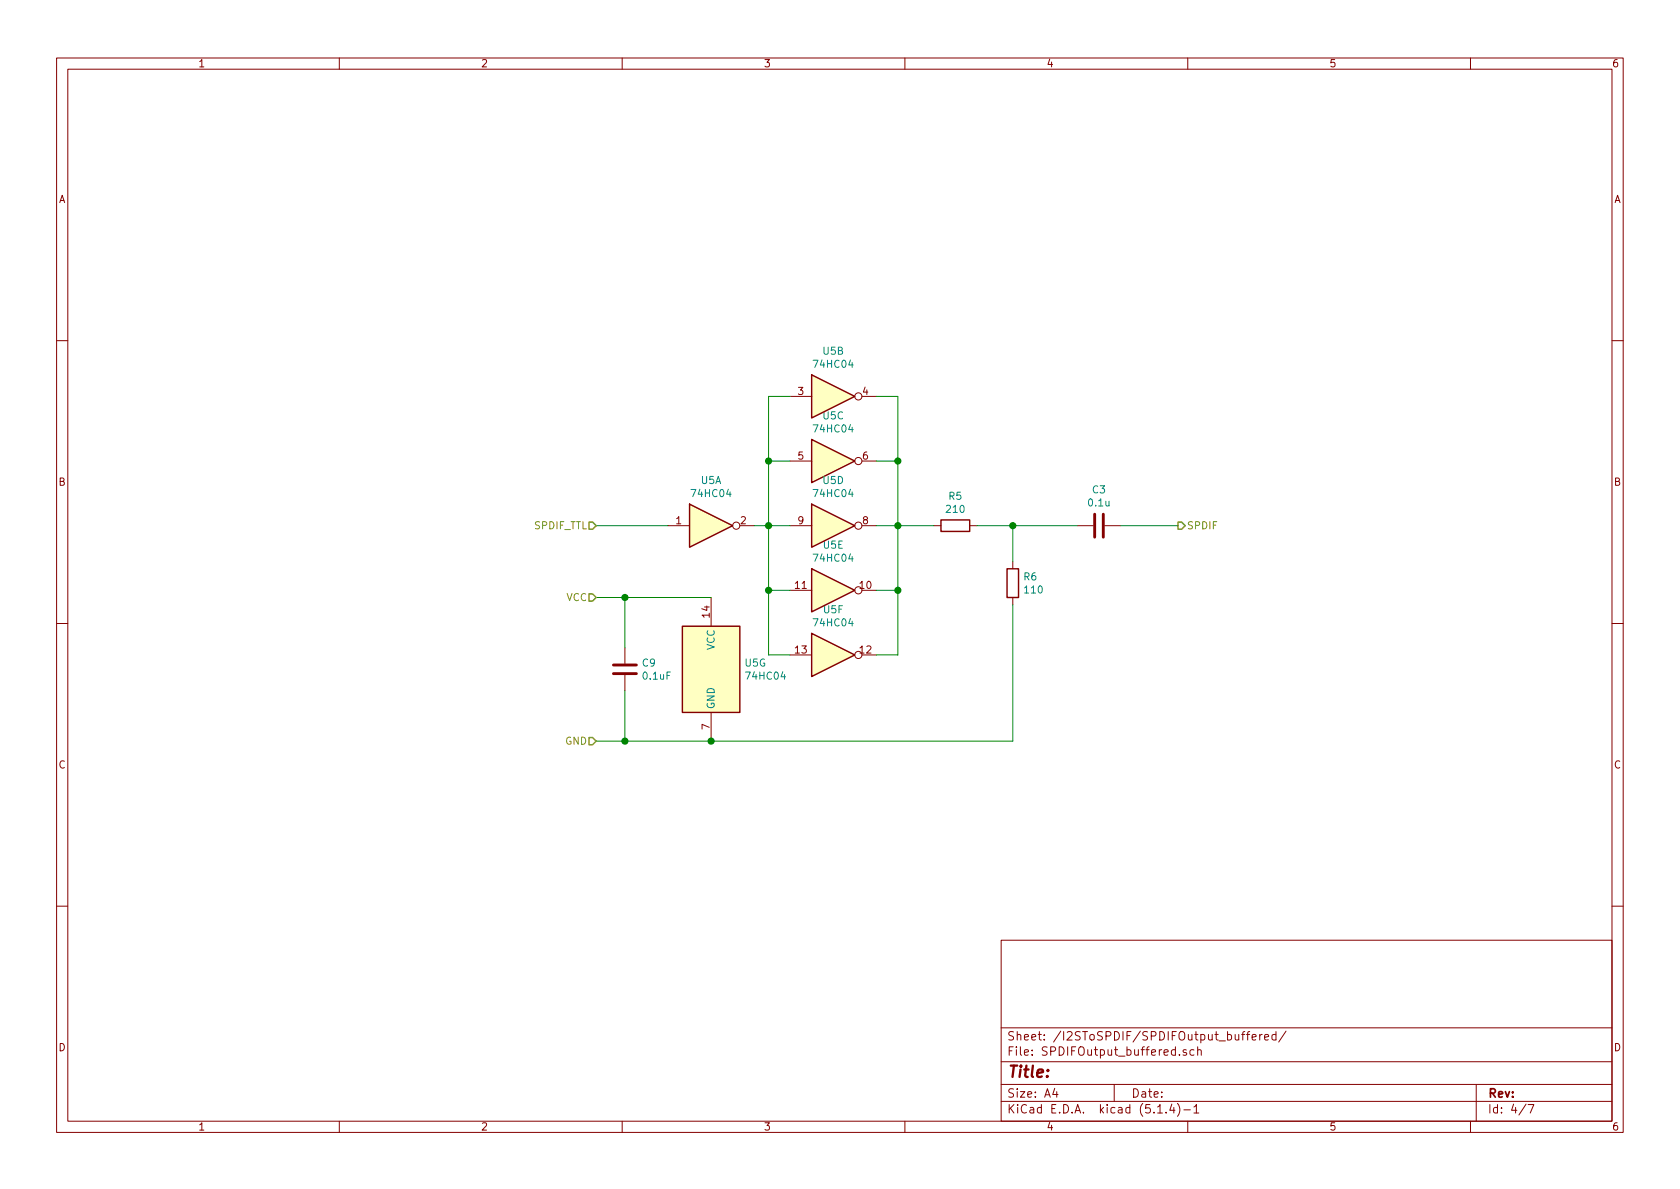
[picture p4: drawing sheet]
EESchema Schematic File Version 4
LIBS:RenaultBT-cache
EELAYER 30 0
EELAYER END
$Descr A4 11693 8268
encoding utf-8
Sheet 4 7
Title ""
Date ""
Rev ""
Comp ""
Comment1 ""
Comment2 ""
Comment3 ""
Comment4 ""
$EndDescr
$Comp
L 74xx:74HC04 U?
U 2 1
P 5800 2750
AR Path="/5CCA0E0E/5CD2B25D" Ref="U?"  Part="2" 
AR Path="/5CCA0E0E/5CD29B0B/5CD2B25D" Ref="U5"  Part="2" 
AR Path="/5CD2B25D" Ref="U?"  Part="2" 
F 0 "U5" H 5800 3067 50  0000 C CNN
F 1 "74HC04" H 5800 2976 50  0000 C CNN
F 2 "Package_DIP:DIP-14_W7.62mm" H 5800 2750 50  0001 C CNN
F 3 "http://www.nxp.com/documents/data_sheet/74HC_HCT04.pdf" H 5800 2750 50  0001 C CNN
	2    5800 2750
	1    0    0    -1  
$EndComp
$Comp
L 74xx:74HC04 U?
U 3 1
P 5800 3200
AR Path="/5CCA0E0E/5CD2B264" Ref="U?"  Part="3" 
AR Path="/5CCA0E0E/5CD29B0B/5CD2B264" Ref="U5"  Part="3" 
AR Path="/5CD2B264" Ref="U?"  Part="3" 
F 0 "U5" H 5800 3517 50  0000 C CNN
F 1 "74HC04" H 5800 3426 50  0000 C CNN
F 2 "Package_DIP:DIP-14_W7.62mm" H 5800 3200 50  0001 C CNN
F 3 "http://www.nxp.com/documents/data_sheet/74HC_HCT04.pdf" H 5800 3200 50  0001 C CNN
	3    5800 3200
	1    0    0    -1  
$EndComp
$Comp
L 74xx:74HC04 U?
U 4 1
P 5800 3650
AR Path="/5CCA0E0E/5CD2B26B" Ref="U?"  Part="4" 
AR Path="/5CCA0E0E/5CD29B0B/5CD2B26B" Ref="U5"  Part="4" 
AR Path="/5CD2B26B" Ref="U?"  Part="4" 
F 0 "U5" H 5800 3967 50  0000 C CNN
F 1 "74HC04" H 5800 3876 50  0000 C CNN
F 2 "Package_DIP:DIP-14_W7.62mm" H 5800 3650 50  0001 C CNN
F 3 "http://www.nxp.com/documents/data_sheet/74HC_HCT04.pdf" H 5800 3650 50  0001 C CNN
	4    5800 3650
	1    0    0    -1  
$EndComp
$Comp
L 74xx:74HC04 U?
U 5 1
P 5800 4100
AR Path="/5CCA0E0E/5CD2B272" Ref="U?"  Part="5" 
AR Path="/5CCA0E0E/5CD29B0B/5CD2B272" Ref="U5"  Part="5" 
AR Path="/5CD2B272" Ref="U?"  Part="5" 
F 0 "U5" H 5800 4417 50  0000 C CNN
F 1 "74HC04" H 5800 4326 50  0000 C CNN
F 2 "Package_DIP:DIP-14_W7.62mm" H 5800 4100 50  0001 C CNN
F 3 "http://www.nxp.com/documents/data_sheet/74HC_HCT04.pdf" H 5800 4100 50  0001 C CNN
	5    5800 4100
	1    0    0    -1  
$EndComp
$Comp
L 74xx:74HC04 U?
U 6 1
P 5800 4550
AR Path="/5CCA0E0E/5CD2B279" Ref="U?"  Part="6" 
AR Path="/5CCA0E0E/5CD29B0B/5CD2B279" Ref="U5"  Part="6" 
AR Path="/5CD2B279" Ref="U?"  Part="6" 
F 0 "U5" H 5800 4867 50  0000 C CNN
F 1 "74HC04" H 5800 4776 50  0000 C CNN
F 2 "Package_DIP:DIP-14_W7.62mm" H 5800 4550 50  0001 C CNN
F 3 "http://www.nxp.com/documents/data_sheet/74HC_HCT04.pdf" H 5800 4550 50  0001 C CNN
	6    5800 4550
	1    0    0    -1  
$EndComp
$Comp
L 74xx:74HC04 U?
U 1 1
P 4950 3650
AR Path="/5CCA0E0E/5CD2B280" Ref="U?"  Part="1" 
AR Path="/5CCA0E0E/5CD29B0B/5CD2B280" Ref="U5"  Part="1" 
AR Path="/5CD2B280" Ref="U?"  Part="1" 
F 0 "U5" H 4950 3967 50  0000 C CNN
F 1 "74HC04" H 4950 3876 50  0000 C CNN
F 2 "Package_DIP:DIP-14_W7.62mm" H 4950 3650 50  0001 C CNN
F 3 "http://www.nxp.com/documents/data_sheet/74HC_HCT04.pdf" H 4950 3650 50  0001 C CNN
	1    4950 3650
	1    0    0    -1  
$EndComp
Wire Wire Line
	5250 3650 5350 3650
Wire Wire Line
	5350 3650 5350 3200
Wire Wire Line
	5350 3200 5500 3200
Connection ~ 5350 3650
Wire Wire Line
	5350 3650 5500 3650
Wire Wire Line
	5350 3200 5350 2750
Wire Wire Line
	5350 2750 5500 2750
Connection ~ 5350 3200
Wire Wire Line
	5350 3650 5350 4100
Wire Wire Line
	5350 4100 5500 4100
Wire Wire Line
	5350 4100 5350 4550
Wire Wire Line
	5350 4550 5500 4550
Connection ~ 5350 4100
Wire Wire Line
	6100 2750 6250 2750
Wire Wire Line
	6250 2750 6250 3200
Wire Wire Line
	6250 3200 6100 3200
Wire Wire Line
	6250 3200 6250 3650
Wire Wire Line
	6250 3650 6100 3650
Connection ~ 6250 3200
Wire Wire Line
	6250 3650 6250 4100
Wire Wire Line
	6250 4100 6100 4100
Connection ~ 6250 3650
Wire Wire Line
	6250 4100 6250 4550
Wire Wire Line
	6250 4550 6100 4550
Connection ~ 6250 4100
$Comp
L 74xx:74HC04 U?
U 7 1
P 4950 4650
AR Path="/5CCA0E0E/5CD2C32A" Ref="U?"  Part="7" 
AR Path="/5CCA0E0E/5CD29B0B/5CD2C32A" Ref="U5"  Part="7" 
AR Path="/5CD2C32A" Ref="U?"  Part="7" 
F 0 "U5" H 5180 4696 50  0000 L CNN
F 1 "74HC04" H 5180 4605 50  0000 L CNN
F 2 "Package_DIP:DIP-14_W7.62mm" H 4950 4650 50  0001 C CNN
F 3 "http://www.nxp.com/documents/data_sheet/74HC_HCT04.pdf" H 4950 4650 50  0001 C CNN
F 4 "X" H 4950 4650 50  0001 C CNN "Spice_Primitive"
F 5 "74HC04" H 4950 4650 50  0001 C CNN "Spice_Model"
F 6 "Y" H 4950 4650 50  0001 C CNN "Spice_Netlist_Enabled"
F 7 "/home/lengyela/Downloads/74hc.lib" H 4950 4650 50  0001 C CNN "Spice_Lib_File"
	7    4950 4650
	1    0    0    -1  
$EndComp
Text HLabel 4150 3650 0    50   Input ~ 0
SPDIF_TTL
Text HLabel 4150 4150 0    50   Input ~ 0
VCC
Text HLabel 4150 5150 0    50   Input ~ 0
GND
$Comp
L Device:R R5
U 1 1
P 6650 3650
F 0 "R5" V 6443 3650 50  0000 C CNN
F 1 "210" V 6534 3650 50  0000 C CNN
F 2 "Resistor_THT:R_Axial_DIN0207_L6.3mm_D2.5mm_P10.16mm_Horizontal" V 6580 3650 50  0001 C CNN
F 3 "~" H 6650 3650 50  0001 C CNN
	1    6650 3650
	0    1    1    0   
$EndComp
$Comp
L Device:R R6
U 1 1
P 7050 4050
F 0 "R6" H 7120 4096 50  0000 L CNN
F 1 "110" H 7120 4005 50  0000 L CNN
F 2 "Resistor_THT:R_Axial_DIN0207_L6.3mm_D2.5mm_P10.16mm_Horizontal" V 6980 4050 50  0001 C CNN
F 3 "~" H 7050 4050 50  0001 C CNN
	1    7050 4050
	1    0    0    -1  
$EndComp
Text HLabel 8200 3650 2    50   Output ~ 0
SPDIF
Wire Wire Line
	7800 3650 8200 3650
Wire Wire Line
	4950 5150 7050 5150
Connection ~ 4950 5150
Wire Wire Line
	4150 5150 4350 5150
Wire Wire Line
	4150 4150 4350 4150
Wire Wire Line
	4150 3650 4650 3650
$Comp
L Device:C C3
U 1 1
P 7650 3650
F 0 "C3" V 7398 3650 50  0000 C CNN
F 1 "0.1u" V 7489 3650 50  0000 C CNN
F 2 "Capacitor_THT:C_Disc_D5.0mm_W2.5mm_P2.50mm" H 7688 3500 50  0001 C CNN
F 3 "~" H 7650 3650 50  0001 C CNN
	1    7650 3650
	0    1    1    0   
$EndComp
Wire Wire Line
	6250 3650 6500 3650
Wire Wire Line
	6800 3650 7050 3650
Wire Wire Line
	7050 3900 7050 3650
Connection ~ 7050 3650
Wire Wire Line
	7050 3650 7500 3650
Wire Wire Line
	7050 4200 7050 5150
$Comp
L Device:C C9
U 1 1
P 4350 4650
F 0 "C9" H 4465 4696 50  0000 L CNN
F 1 "0.1uF" H 4465 4605 50  0000 L CNN
F 2 "Capacitor_THT:C_Disc_D5.0mm_W2.5mm_P2.50mm" H 4388 4500 50  0001 C CNN
F 3 "~" H 4350 4650 50  0001 C CNN
	1    4350 4650
	1    0    0    -1  
$EndComp
Wire Wire Line
	4350 4500 4350 4150
Connection ~ 4350 4150
Wire Wire Line
	4350 4150 4950 4150
Wire Wire Line
	4350 4800 4350 5150
Connection ~ 4350 5150
Wire Wire Line
	4350 5150 4950 5150
$EndSCHEMATC
